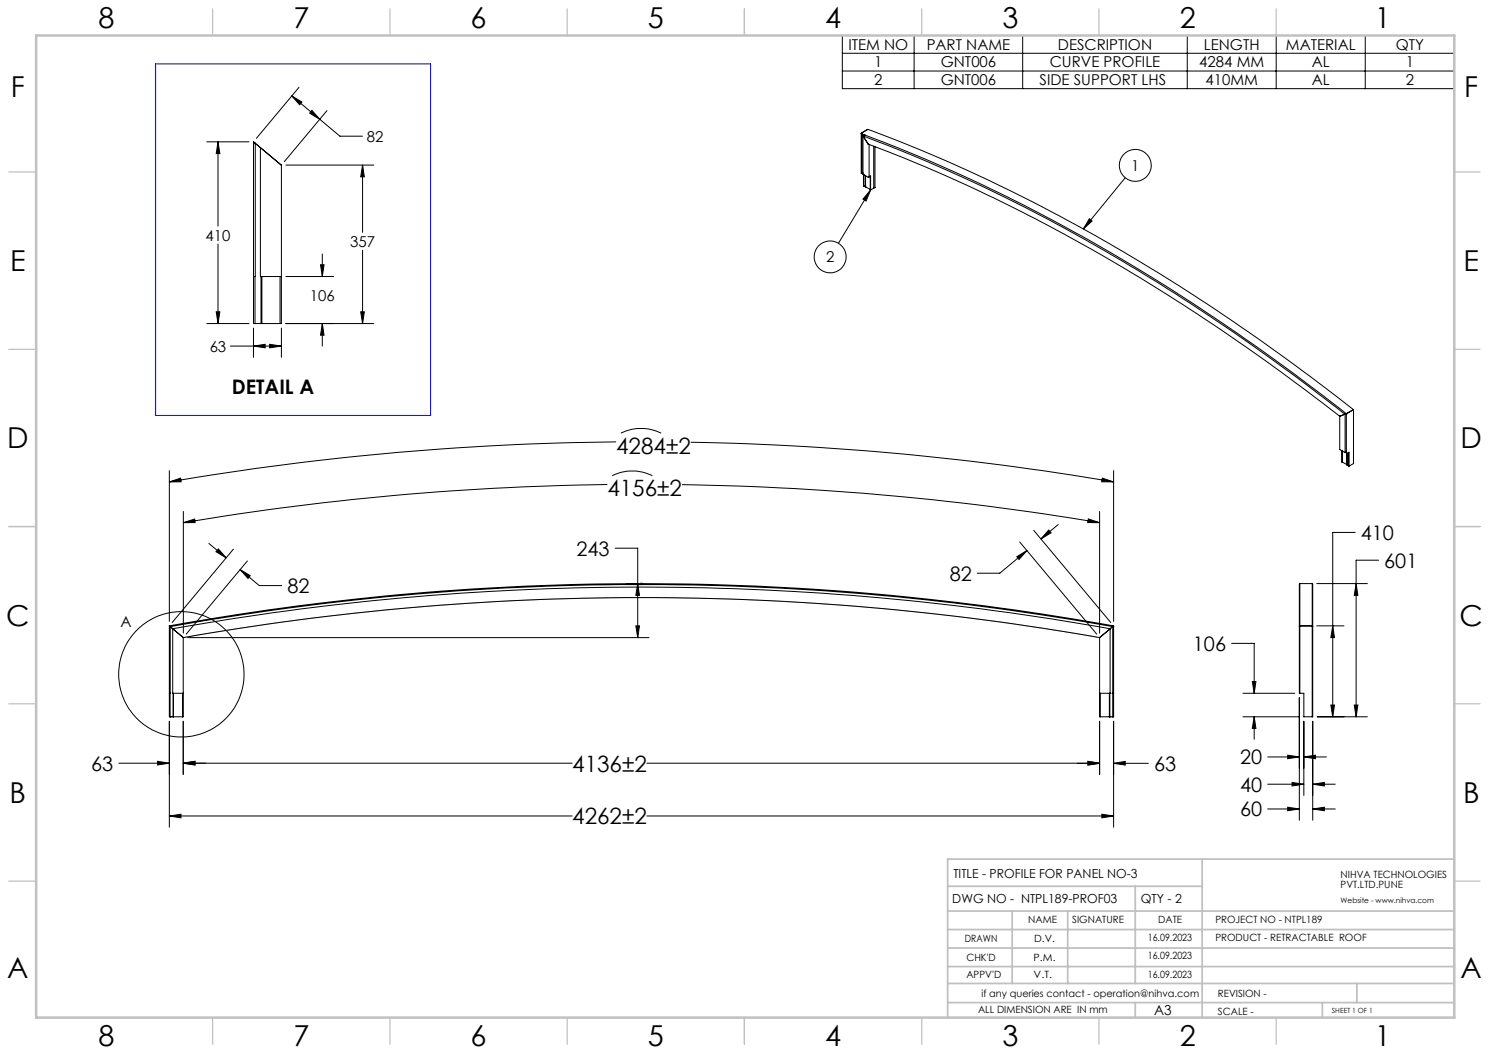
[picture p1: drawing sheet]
<svg xmlns="http://www.w3.org/2000/svg" width="420mm" height="297mm" viewBox="0 0 420 297" stroke-linecap="round" stroke-linejoin="round" font-family="sans-serif">
<g fill="none" stroke="#000" stroke-width=".28">
<path d="M237.6 10h172.6v15h-172.6zM237.6 15h172.6M257.8 10v15M288.5 10v15M334.9 10v15M360 10v15M385.1 10v15M82.3 27.1l13.6 11.3h6.3M82.3 27.1l2.9 1.7-.7 .8zM84.3 24.6l-12 14.4M88 31.1l2.2 2.6-2.9-1.8zM92.2 31.2l-12 14.4"/>
<path d="M237.6 20h172.6M242.9 37.6v11.3M243 37.5v.2M243 37.7h.1M243 37.7a490 490 0 0 1 114.1 62l8.3 6 14.4 11M243.1 37.8v11.1M243.4 38.3a494.8 494.8 0 0 1 117.2 64.4l18.7 14.1M243.4 38.3h.1M243.4 38.3v10.8M243.4 38.3l1.5 2.3M243.5 38.3h.1M243.5 38.3h-.1"/>
<path d="M244 38.1l-.4 .2M244.8 36.5h.1M244.8 36.5l-1.8 1M244.8 36.5a483.5 483.5 0 0 1 109.4 58.5l15.7 11.4 11.9 9.1M58.3 40h11.9M61.5 40v23.8M61.5 40l.5 3.3h-1zM71.5 40l.3 .2M71.5 40v51.3h2.1M71.8 40.2l.1 .2M71.9 40.4h.1M72 40.4v.1"/>
<path d="M72 40.4l-.1 37.6M72 40.5l1.4 1.1M73.4 41.6l.1 .1M73.4 41.6v36.4M73.5 41.7l5.6 4.7M79.1 46.4l.3 .2M79.1 46.4l.3 .2v44.7h-5.8M80.6 46.6h24.8M102.3 46.6v18.9M102.3 46.6l.5 3.3h-1.1zM242.9 48.9h.1M243 48.9h.1"/>
<path d="M243.1 48.9h.1M243.1 48.9h-.1M243.4 49.1h.1M243.4 48.6l-.3 .2M243.6 49.2l.1 3.3M243.7 49.3v3.2M243.7 52.5h.1M243.7 52.5l.4 .2M244.1 49.5l.1 3.3M244.2 49.6v3.2M244.2 52.7h.1M244.2 52.7v.1"/>
<path d="M244.2 52.7l1.3 .7M244.9 40.6v.1M244.9 40.7a487.4 487.4 0 0 1 110.3 59.8l11.8 8.6 10.9 8.3M245.1 40.7v9.2l-.2 .1-1.5-.9M245.1 49.7l.5-.1v4M245.5 49.7l.1 3.9M245.6 53.6l-9.1 15M245.6 53.6l-1.3 3.1-.9-.5zM246.5 41.2v11.9l-.9 .5M246.8 41.4v11.5h-.3M317.4 50.1l-11.8 14.5M61.5 68.8v22.5"/>
<path d="M71.5 78h.4M71.9 78v13.3M73.4 78h.1M73.5 78h5.9M73.6 78v13.3M73.9 78v13.3M79 78v13.3M80.6 78h13.5M90.4 74.7h1l-.5 3.3zM90.9 71.6v6.4M102.3 70.6v20.7M307.3 61.7l.7 .6-2.4 2.3z"/>
<path d="M58.3 91.3h11.9M61 87.9h1l-.5 3.4zM65 97.6h14.4M71.5 92.5v8.3M71.5 97.6l3.3-.5v1zM72 91.3h.1M73.9 91.3h.1M76.1 97.1l3.3 .5-3.3 .5zM79 91.3h.1M79.4 92.5v8.3M80.6 91.3h24.8M90.9 91.3v6.3"/>
<path d="M90.9 91.3l.5 3.2h-1zM101.7 87.9h1.1l-.5 3.4zM377.9 117.4h.1M377.9 117.4v9.4l1.5 .8M379.3 116.8h.1M379.3 116.8l-1.4 .6M379.4 116.8h.1M379.4 116.8v10.8M379.7 116.6l-.3 .2M379.8 116.7h.1M379.8 116.7v11.1M379.9 116.6l-.1 .1"/>
<path d="M381.7 115.6l-1.8 1M381.8 115.5l-.1 .1M381.8 115.5v15.3l-1.3 .7M47.8 135.9l3.1-1 .2 1zM47.8 132.7v42.6M171.3 136.7a777.9 777.9 0 0 0-119.6 10.7M172.7 134.2a12.6 12.6 0 0 1 11.3 0M173.8 124.6a786.6 786.6 0 0 0-126 11.3M175.1 122.2a13 13 0 0 1 11.4 0M192.4 136.7a783.9 783.9 0 0 1 117.8 10.7M194.8 124.7a785.6 785.6 0 0 1 119.3 11.2M310.9 134.9l3.2 1h-3.3z"/>
<path d="M314.1 132.7v42.6M378.5 127.1l.1 3.3M378.6 130.4l1.3 .7M378.6 127.2v3.2M379.4 127.6h.1M379.8 127.8l.1 .1M379.8 127.8h.1M379.8 127.3l-.4 .3M379.9 127.9l.1 3.3M379.9 127.9l.6-.3v3.9M380 127.9v3.3M380 131.1h.1"/>
<path d="M380 131.1v.1M380 131.1l.4 .2M380.4 127.6l.1 3.9M51.7 147.4l3.2-1 .1 1zM51.7 144.2v34.4M58.9 153.3l4.9 4M61.6 154.8l2.2 2.5-2.9-1.7zM65.8 154.9l-17.2 20.7M69.8 158.2l-17.3 20.7M173.5 154.6h6.4v25.2M286.8 157l2.9-1.7-2.3 2.5zM287.6 152.9l21.8 26"/>
<path d="M289.7 155.3l-7.7 6.4h-6.3M291.6 149.6l21.7 26M295.8 149.5l.7 .8-2.9 1.7zM298.5 148l-4.9 4M307 146.4l3.2 1h-3.4zM310.2 144.2v34.4M382.3 150.2h-6.4v52M388.9 158h-6.4v44.2M47.8 176.5a749.6 749.6 0 0 1 266.3 0M47.8 176.5l.1 .1M47.8 176.5v25.7h3.9v-22.4M47.9 176.6l.1 .1"/>
<path d="M48 176.7h.1M48 176.7a751.1 751.1 0 0 1 265.9 0M48 176.7v.1M48 176.7v18.8M48 176.8l.7 .5M48.7 177.3a749.6 749.6 0 0 1 264.4 0M48.7 177.3l.1 .1M48.7 177.3v18.2M48.8 177.4l2.8 2.3M51.6 179.7l.1 .1M51.7 179.8a745.2 745.2 0 0 1 258.5 0M53 179.8h130.1"/>
<path d="M67.7 160.7l5.4 4.5h6.4M67.7 160.7l2.9 1.7-.6 .8zM176.7 164.6h3M179.4 176.5h1l-.5 3.3zM179.9 164.6l.5 3.3h-1zM310.3 179.7l-.1 .1M313.1 177.3v.1M313.1 177.4l-2.8 2.3M313.1 177.3v18.2M313.8 176.8l-.7 .5M313.9 176.7h.1M313.9 176.7l-.1 .1"/>
<path d="M313.9 176.7v25.5M314 176.6l-.1 .1M314.1 176.5l-.1 .1M314.1 176.5v25.7h-3.9v-22.4M366.5 176.6v18.9h.1M366.6 164.6l-.1 12M366.6 176.5l-.1 .1M366.6 164.6v11.9M366.6 164.6h3.5M366.6 176.5h3.5M366.6 176.5v19M370.1 164.6l.2 12"/>
<path d="M370.1 176.5l.2 .1M370.1 164.6v11.9M370.1 176.5v25.7M370.3 176.6v25.6h-.2M371.4 164.6h14.3M371.4 176.5h7.7M375.9 176.5l.5 3.3h-1zM382.5 164.6l.5 3.3h-1zM47.8 195.5h.2M48 195.5v6.7M48.7 195.5h.1M48.8 195.5h2.9"/>
<path d="M48.8 195.5v6.7M48.9 195.5v6.7M51.5 195.5v6.7M310.2 195.5h2.9M310.3 195.5v6.7M312.9 195.5v6.7M313.1 195.5v6.7M313.1 195.5h.1M313.9 195.5h.2M313.9 195.5h.1M347.4 181.5h6.4v14M350.6 195.5h14.6"/>
<path d="M353.2 192.2h1.1l-.5 3.3zM366.5 196.8v34.5M366.6 195.5h1.2v6.7h2.3M375.4 198.9h1l-.5 3.3zM382 198.9h1l-.5 3.3zM33.5 215.3h14.3M44.5 214.7l3.3 .6-3.3 .5zM47.8 203.4v29.9M48 202.2h.1M48.8 202.2h.1M48.9 202.2h.1M51.5 202.2h.1"/>
<path d="M51.7 203.4v15M51.7 215.3h109.7M51.7 215.3l3.3-.6v1.1zM182.5 215.3h127.7M306.9 214.7l3.3 .6-3.3 .5zM306.9 214.8l3.3 .5-3.3 .5zM310.2 203.4v15.1M310.3 202.2h.1M312.9 202.2h.1M313.1 202.2h.1M313.8 202.2h.1M313.9 202.2h.1"/>
<path d="M314.1 215.3l3.3-.5v1zM314.1 215.3h9.8M314.1 203.4v29.9M350.6 202.2h15.9M353.8 202.2v6.3M353.8 202.2l.5 3.3h-1.1zM357.6 213.5h8.9M363.2 213l3.3 .5-3.3 .5zM367.8 203.4v21M367.8 213.5h6.3M367.8 213.5l3.3-.5v1zM370.3 203.4v27.9"/>
<path d="M371.5 202.2h14.2M47.8 230.1l3.2-.4v1zM47.8 230.1h113.6M182.5 230.1h131.6M310.8 229.7l3.3 .4-3.3 .6zM357.6 221.2h10.2M357.6 228.2h8.9M363.2 227.7l3.3 .5-3.3 .5zM364.5 220.7l3.3 .5-3.3 .5zM370.3 221.2l3.3-.5v1zM370.3 228.2l3.3-.5v1zM370.3 221.2h6.3"/>
<path d="M370.3 228.2h6.3"/>
<circle cx="320.2" cy="46.6" r="4.5"/>
<circle cx="234.1" cy="72.5" r="4.5"/>
<circle cx="51.2" cy="190.2" r="17.7"/>
</g>
<path d="M51.7 179.8a745.1 745.1 0 0 1 258.5 0M180.4 164.6h1M180.6 164.2l.7 .8M180.9 164.1v1M181.3 164.2l-.7 .8" fill="none" stroke="#c0c0c0" stroke-width=".28"/>
<g fill="none" stroke="#c0c0c0" stroke-width=".35">
<path d="M60 2.5v7.5M110 2.5v7.5M160 2.5v7.5M210 2.5v7.5M260 2.5v7.5M310 2.5v7.5M360 2.5v7.5M2.5 48.5h7.5M410 48.5h7.5M2.5 98.5h7.5M410 98.5h7.5M2.5 148.5h7.5"/>
<path d="M410 148.5h7.5M2.5 198.5h7.5M410 198.5h7.5M2.5 248.5h7.5M410 248.5h7.5M60 287v7.5M110 287v7.5M160 287v7.5M210 287v7.5M260 287v7.5M310 287v7.5M360 287v7.5"/>
</g>
<g fill="none" stroke="#c0c0c0" stroke-width=".5">
<path d="M267.3 257h142.7M267.3 250h71.8M285.5 257v20.4M301.2 257v20.4M320.2 250v27.4M339.1 242.3v44.7M410 242.3h-142.7v44.7M267.3 272.6h142.9M267.3 267.4h142.9M267.3 262.2h142.9M267.3 277.4h142.9M382.7 277.4v5.4"/>
<path d="M267.3 282.8h142.7M320.2 282.8v4.2M373 282.8v4.2"/>
</g>
<path d="M10.2 10h400v277h-400z" fill="none" stroke="#c0c0c0" stroke-width=".7"/>
<path d="M43.9 18h77.6v99.2h-77.6z" fill="none" stroke="#00f" stroke-width=".28"/>
<g fill="#000">
<path d="M90.4 74.7h1l-.5 3.3zM90.9 91.3l.5 3.2h-1zM61 87.9h1l-.5 3.4zM61.5 40l.5 3.3h-1zM82.3 27.1l2.9 1.7-.7 .8zM88 31.1l2.2 2.6-2.9-1.8zM101.7 87.9h1.1l-.5 3.4zM102.3 46.6l.5 3.3h-1.1zM71.5 97.6l3.3-.5v1zM76.1 97.1l3.3 .5-3.3 .5z"/>
<path d="M307.3 61.7l.7 .6-2.4 2.3zM245.6 53.6l-1.3 3.1-.9-.5z"/>
<path d="M310.9 134.9l3.2 1h-3.3zM47.8 135.9l3.1-1 .2 1zM306.9 214.7l3.3 .6-3.3 .5zM51.7 215.3l3.3-.6v1.1zM47.8 230.1l3.2-.4v1zM310.8 229.7l3.3 .4-3.3 .6z"/>
<path d="M61.6 154.8l2.2 2.5-2.9-1.7zM67.7 160.7l2.9 1.7-.6 .8zM286.8 157l2.9-1.7-2.3 2.5zM295.8 149.5l.7 .8-2.9 1.7zM44.5 214.7l3.3 .6-3.3 .5zM51.7 215.3l3.3-.6v1.1zM314.1 215.3l3.3-.5v1zM306.9 214.8l3.3 .5-3.3 .5zM382 198.9h1l-.5 3.3zM382.5 164.6l.5 3.3h-1zM375.9 176.5l.5 3.3h-1zM375.4 198.9h1l-.5 3.3zM363.2 213l3.3 .5-3.3 .5zM367.8 213.5l3.3-.5v1zM364.5 220.7l3.3 .5-3.3 .5zM370.3 221.2l3.3-.5v1zM363.2 227.7l3.3 .5-3.3 .5zM370.3 228.2l3.3-.5v1zM353.2 192.2h1.1l-.5 3.3zM353.8 202.2l.5 3.3h-1.1z"/>
<path d="M307 146.4l3.2 1h-3.4zM51.7 147.4l3.2-1 .1 1z"/>
<path d="M179.9 164.6l.5 3.3h-1zM179.4 176.5h1l-.5 3.3z"/>
</g>
<g font-size="8.1">
<text x="27.8" y="8">8</text>
<text x="82.8" y="8">7</text>
<text x="132.8" y="8">6</text>
<text x="182.8" y="8">5</text>
<text x="232.8" y="8">4</text>
<text x="282.8" y="8">3</text>
<text x="332.8" y="8">2</text>
<text x="387.8" y="8">1</text>
<text x="3" y="27.2">F</text>
<text x="413" y="27.2">F</text>
<text x="2.8" y="76.5">E</text>
<text x="412.8" y="76.5">E</text>
<text x="2" y="126.5">D</text>
<text x="412" y="126.5">D</text>
<text x="1.7" y="176.5">C</text>
<text x="411.7" y="176.5">C</text>
<text x="2.7" y="226.5">B</text>
<text x="412.7" y="226.5">B</text>
<text x="2" y="275.7">A</text>
<text x="412" y="275.7">A</text>
<text x="27.8" y="295">8</text>
<text x="82.8" y="295">7</text>
<text x="132.8" y="295">6</text>
<text x="182.8" y="295">5</text>
<text x="232.8" y="295">4</text>
<text x="282.8" y="295">3</text>
<text x="332.8" y="295">2</text>
<text x="387.8" y="295">1</text>
</g>
<g font-size="6.3">
<text x="173.8" y="128">4284±2</text>
<text x="171.3" y="140">4156±2</text>
<text x="161.4" y="217.6">4136±2</text>
<text x="161.4" y="232.5">4262±2</text>
</g>
<g font-size="5.6">
<text x="65.4" y="111.2">DETAIL A</text>
<text x="383.8" y="152.3">410</text>
<text x="162.6" y="156.7">243</text>
<text x="390.4" y="160.1">601</text>
<text x="81.1" y="167.3">82</text>
<text x="267.9" y="163.8">82</text>
<text x="336.5" y="183.6">106</text>
<text x="349.8" y="215.6">20</text>
<text x="25.7" y="217.4">63</text>
<text x="325.5" y="217.4">63</text>
<text x="349.8" y="223.3">40</text>
<text x="349.8" y="230.3">60</text>
</g>
<g font-size="4.2">
<text x="239.3" y="14">ITEM NO</text>
<text x="261.4" y="14">PART NAME</text>
<text x="298.4" y="14">DESCRIPTION</text>
<text x="339.6" y="14">LENGTH</text>
<text x="362.7" y="14">MATERIAL</text>
<text x="393.7" y="14">QTY</text>
<text x="246.6" y="19">1</text>
<text x="265.4" y="19">GNT006</text>
<text x="296.1" y="19">CURVE PROFILE</text>
<text x="338.3" y="19">4284 MM</text>
<text x="370" y="19">AL</text>
<text x="396.5" y="19">1</text>
<text x="246.6" y="24">2</text>
<text x="265.4" y="24">GNT006</text>
<text x="293.2" y="24">SIDE SUPPORT LHS</text>
<text x="340" y="24">410MM</text>
<text x="370" y="24">AL</text>
<text x="396.5" y="24">2</text>
<text x="103.4" y="40">82</text>
<text x="319.1" y="48.2">1</text>
<text x="58" y="67.9">410</text>
<text x="98.8" y="69.7">357</text>
<text x="233" y="74">2</text>
<text x="87.4" y="84.9">106</text>
<text x="59.1" y="99.2">63</text>
<text x="34" y="176.8">A</text>
</g>
<text font-size="3.9" x="325.5" y="286.4">A3</text>
<g font-size="3.5">
<text x="268.9" y="247.6">TITLE - PROFILE FOR PANEL NO-3</text>
<text x="268.6" y="254.8">DWG NO - NTPL189-PROF03</text>
<text x="321.8" y="254.8">QTY - 2</text>
</g>
<g font-size="2.8">
<text x="378.1" y="247.6">NIHVA TECHNOLOGIES</text>
<text x="378.1" y="250.4">PVT.LTD.PUNE</text>
<text x="290" y="260.4">NAME</text>
<text x="302.4" y="260.5">SIGNATURE</text>
<text x="326.7" y="260.5">DATE</text>
<text x="342.8" y="260.5">PROJECT NO - NTPL189</text>
<text x="272.2" y="265.7">DRAWN</text>
<text x="291.7" y="265.7">D.V.</text>
<text x="323.8" y="265.5">16.09.2023</text>
<text x="342.8" y="265.5">PRODUCT - RETRACTABLE ROOF</text>
<text x="272.6" y="271.1">CHK'D</text>
<text x="272.6" y="275.8">APPV'D</text>
<text x="291.6" y="271.1">P.M.</text>
<text x="291.6" y="275.8">V.T.</text>
<text x="323.8" y="270.6">16.09.2023</text>
<text x="323.8" y="275.8">16.09.2023</text>
<text x="276.8" y="281.1">if any queries contact - operation@nihva.com</text>
<text x="343.5" y="281.1">REVISION -</text>
<text x="275.9" y="285.6">ALL DIMENSION ARE IN mm</text>
<text x="343.5" y="286.4">SCALE -</text>
</g>
<text font-size="2.1" x="378.1" y="254.8">Website - www.nihva.com</text>
<text font-size="2" x="375.7" y="285.6">SHEET 1 OF 1</text>
</svg>
